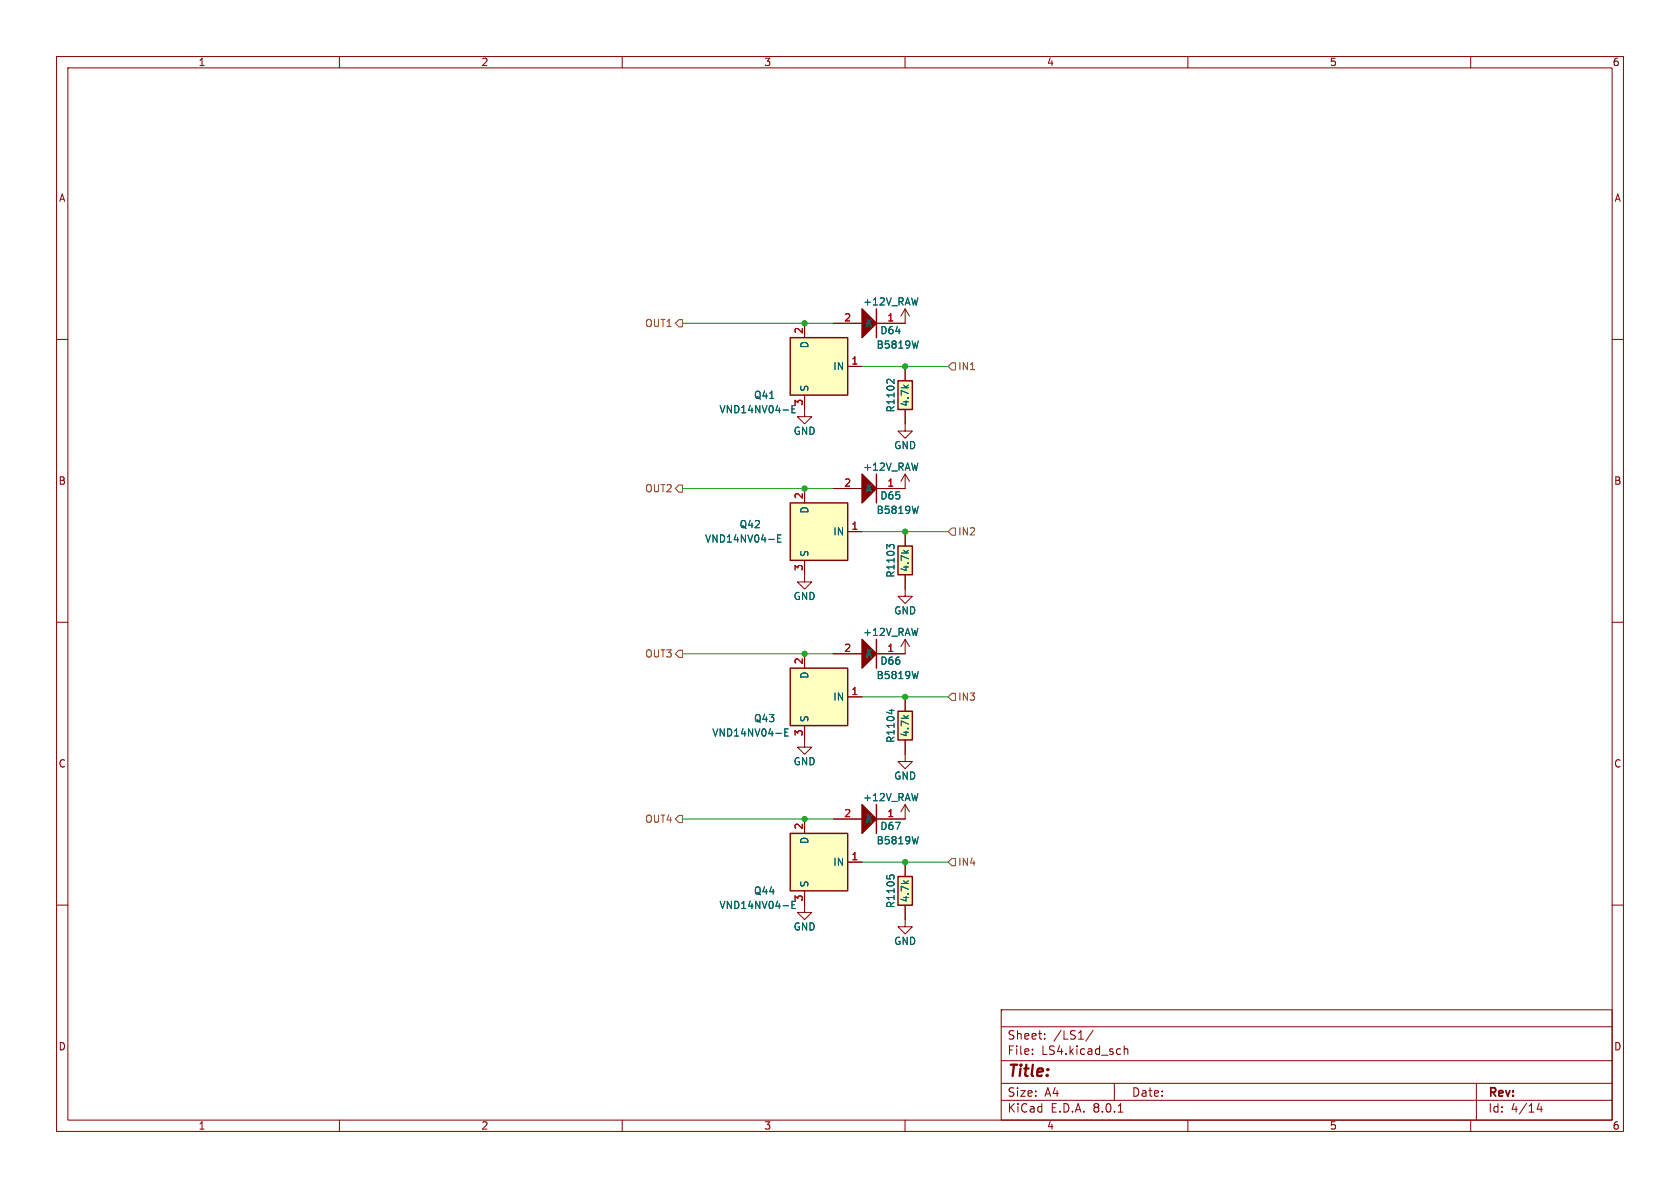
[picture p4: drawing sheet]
<svg xmlns="http://www.w3.org/2000/svg" width="297mm" height="210mm" viewBox="0 0 297 210" stroke-linecap="round" stroke-linejoin="round" font-family="sans-serif">
<g fill="none" stroke="#840000" stroke-width=".18">
<path d="M10 10h277v190h-277zM12 12h273v186h-273zM60 10v2M110 10v2M160 10v2M210 10v2M260 10v2M10 60h2M285 60h2M10 110h2M142.2 101.6v1.3h-1.2l1.2 1.2 1.3-1.2h-1.3M285 110h2"/>
<path d="M10 160h2M160 142.2l.8 1.3M160 142.2v2.6M160 142.2l-.7 1.3M285 160h2M177 178.5h108v19.5h-108zM60 198v2M110 198v2M160 198v2M177 194.5h108M177 191.5h108M177 187.5h108"/>
<path d="M177 181.5h108M182.5 186.3v.1M182.5 185.5v.1M184.7 183.6v.1M184.7 182.8v.1M193.2 182.1l-1.2 2M197 191.5v3M197.7 196.6h.8M198.7 184.9v1.5M198.7 185.5l.3-.1 .3 .1 .1 .9M210 198v2M260 198v2"/>
<path d="M261 191.5v6.5M272.1 195l-.4 1.1h1M272.5 195.6v1"/>
</g>
<path d="M158.7 154.9h2.6v5.1h-2.6z" fill="#ffffc2"/>
<path d="M154.9 142.2v5.1M158.7 154.9h2.6v5.1h-2.6z" fill="none" stroke="#840000" stroke-width=".25"/>
<path d="M160 133.4v1.2h-1.3l1.3 1.3 1.3-1.3h-1.3M147.3 144.8h5.1M154.9 144.8h5.1M160 152.4v2.5M160 160v3.8h-1.3l1.3 1.3 1.3-1.3h-1.3" fill="none" stroke="#840000" stroke-width=".18"/>
<path d="M156.8 154.7v.6M157.3 154.9l.2-.2h.3l.3 .2M162.3 147.9l-.3 1.3" fill="none" stroke="#006464" stroke-width=".18"/>
<path d="M152.4 142.2l2.5 2.6-2.5 2.5z" fill="#840000" stroke="#840000" stroke-width=".25"/>
<path d="M158.7 125.7h2.6v5.1h-2.6z" fill="#ffffc2"/>
<path d="M154.9 113v5.1M158.7 125.7h2.6v5.1h-2.6z" fill="none" stroke="#840000" stroke-width=".25"/>
<path d="M147.3 115.6h5.1M160 113v2.6h-5.1M160 113l.8 1.3M160 113l-.7 1.3M160 123.2v2.5M160 130.8v2.6" fill="none" stroke="#840000" stroke-width=".18"/>
<path d="M162.3 118.7l-.3 1.3M157.2 125.6h.9M157.6 125.4v.8" fill="none" stroke="#006464" stroke-width=".18"/>
<path d="M152.4 113l2.5 2.6-2.5 2.5z" fill="#840000" stroke="#840000" stroke-width=".25"/>
<path d="M158.7 67.3h2.6v5.1h-2.6z" fill="#ffffc2"/>
<path d="M158.7 67.3h2.6v5.1h-2.6z" fill="none" stroke="#840000" stroke-width=".25"/>
<path d="M160 72.4v3.8h-1.3l1.3 1.3 1.3-1.3h-1.3M160 64.8v2.5M142.2 130.8v1.3h-1.2l1.2 1.3 1.3-1.3h-1.3" fill="none" stroke="#840000" stroke-width=".18"/>
<path d="M158.1 67v.8l-.8-.7-.3-.1-.2 .3" fill="none" stroke="#006464" stroke-width=".18"/>
<path d="M139.7 88.9h10.2v10.2h-10.2z" fill="#ffffc2"/>
<path d="M139.7 88.9h10.2v10.2h-10.2z" fill="none" stroke="#840000" stroke-width=".25"/>
<path d="M142.2 86.4v2.5M142.2 99.1v2.5M149.9 94h2.5" fill="none" stroke="#840000" stroke-width=".18"/>
<path d="M137.5 95.2h.4M138.1 94.6h-.6v1.2h.6" fill="none" stroke="#006464" stroke-width=".18"/>
<path d="M139.7 118.1h10.2v10.2h-10.2z" fill="#ffffc2"/>
<path d="M139.7 118.1h10.2v10.2h-10.2z" fill="none" stroke="#840000" stroke-width=".25"/>
<path d="M142.2 72.4v1.3h-1.2l1.2 1.2 1.3-1.2h-1.3M142.2 115.6v2.5M142.2 128.3v2.5M149.9 123.2h2.5" fill="none" stroke="#840000" stroke-width=".18"/>
<path d="M138.7 129.5h.5M139.3 128.8h-.6v1.3h.6" fill="none" stroke="#006464" stroke-width=".18"/>
<path d="M139.7 147.3h10.2v10.2h-10.2z" fill="#ffffc2"/>
<path d="M154.9 54.6v5.1M139.7 147.3h10.2v10.2h-10.2z" fill="none" stroke="#840000" stroke-width=".25"/>
<path d="M147.3 57.2h5.1M160 54.6l.8 1.3M160 54.6v2.6h-5.1M160 54.6l-.7 1.3M160 104.1v1.3h-1.3l1.3 1.3 1.3-1.3h-1.3M142.2 157.5v3.8h-1.2l1.2 1.3 1.3-1.3h-1.3M142.2 144.8v2.5M149.9 152.4h2.5" fill="none" stroke="#840000" stroke-width=".18"/>
<path d="M162.3 60.3l-.3 1.2M140 159.9h.4M140.6 159.3h-.6v1.3h.6" fill="none" stroke="#006464" stroke-width=".18"/>
<path d="M152.4 54.6l2.5 2.6-2.5 2.5z" fill="#840000" stroke="#840000" stroke-width=".25"/>
<path d="M158.7 96.5h2.6v5.1h-2.6z" fill="#ffffc2"/>
<path d="M158.7 96.5h2.6v5.1h-2.6z" fill="none" stroke="#840000" stroke-width=".25"/>
<path d="M160 83.8v2.6M160 94v2.5M160 83.8l.8 1.3M160 83.8l-.7 1.3M160 101.6v2.5" fill="none" stroke="#840000" stroke-width=".18"/>
<path d="M157.3 96.7l-.5-.5v.8M157.3 96.5l.2-.3h.3l.3 .3" fill="none" stroke="#006464" stroke-width=".18"/>
<path d="M139.7 59.7h10.2v10.2h-10.2z" fill="#ffffc2"/>
<path d="M139.7 59.7h10.2v10.2h-10.2zM154.9 83.8v5.1" fill="none" stroke="#840000" stroke-width=".25"/>
<g fill="none" stroke="#840000" stroke-width=".18">
<path d="M142.2 57.2v2.5M147.3 57.2h5.1M154.9 57.2h5.1M142.2 69.9v2.5M149.9 64.8h2.5M160 64.8v2.5M160 72.4v2.5M142.2 86.4v2.5M142.2 99.1v2.5M147.3 86.4h5.1M149.9 94h2.5M154.9 86.4h5.1"/>
<path d="M160 94v2.5M142.2 115.6v2.5M147.3 115.6h5.1M154.9 115.6h5.1M160 101.6v2.5M142.2 128.3v2.5M149.9 123.2h2.5M160 123.2v2.5M160 130.8v2.6M142.2 144.8v2.5M142.2 157.5v2.5M147.3 144.8h5.1"/>
<path d="M149.9 152.4h2.5M154.9 144.8h5.1M160 152.4v2.5M160 160v2.6"/>
</g>
<g fill="none" stroke="#006464" stroke-width=".18">
<path d="M140 72.3h.4M140.6 71.7h-.6v1.3h.6M158.1 67v.8l-.8-.7-.3-.1-.2 .3M162.3 60.3l-.3 1.2M137.5 95.2h.4M138.1 94.6h-.6v1.2h.6M157.3 96.7l-.5-.5v.8M157.3 96.5l.2-.3h.3l.3 .3M162.3 89.5l-.3 1.2M162.3 118.7l-.3 1.3M138.7 129.5h.5M139.3 128.8h-.6v1.3h.6"/>
<path d="M157.2 125.6h.9M157.6 125.4v.8M140 159.9h.4M140.6 159.3h-.6v1.3h.6M156.8 154.7v.6M157.3 154.9l.2-.2h.3l.3 .2M162.3 147.9l-.3 1.3"/>
</g>
<path d="M152.4 83.8l2.5 2.6-2.5 2.5z" fill="#840000" stroke="#840000" stroke-width=".25"/>
<path d="M120 56.5h.6v1.3h-.6l-.6-.6zM168.3 64.1h.6v1.3h-.6l-.7-.6zM119.4 86.4l.6-.7h.6v1.3h-.6zM168.3 93.3h.6v1.3h-.6l-.7-.6zM119.4 115.6l.6-.7h.6v1.3h-.6zM168.3 122.6h.6v1.2h-.6l-.7-.6zM119.4 144.8l.6-.7h.6v1.3h-.6zM168.3 151.8h.6v1.2h-.6l-.7-.6z" fill="none" stroke="#725600" stroke-width=".18"/>
<path d="M120.6 57.2h26.7M152.4 64.8h15.2M120.6 86.4h26.7M152.4 94h15.2M120.6 115.6h26.7M152.4 123.2h15.2M120.6 144.8h26.7M152.4 152.4h15.2" fill="none" stroke="#009600" stroke-width=".18"/>
<g fill="#009600" stroke="#009600" stroke-width=".18">
<circle cx="160" cy="94" r=".46"/>
<circle cx="142.2" cy="57.2" r=".46"/>
<circle cx="142.2" cy="86.4" r=".46"/>
<circle cx="160" cy="64.8" r=".46"/>
<circle cx="160" cy="123.2" r=".46"/>
<circle cx="160" cy="152.4" r=".46"/>
<circle cx="142.2" cy="115.6" r=".46"/>
<circle cx="142.2" cy="144.8" r=".46"/>
</g>
<text font-size="2.8" fill="#840000" x="178" y="190.9">Title:</text>
<g font-size="2.1" fill="#840000">
<text x="178" y="184">Sheet:</text>
<text x="186.2" y="184">/LS1/</text>
<text x="178" y="186.7">File:</text>
<text x="184.1" y="186.7">LS4.kicad_sch</text>
<text x="178" y="196.9">KiCad</text>
<text x="178" y="194.1">Size:</text>
<text x="184.7" y="194.1">A4</text>
<text x="185.7" y="196.9">E.D.A.</text>
<text x="193.3" y="196.9">8.0.1</text>
<text x="200" y="194.1">Date:</text>
<text x="263" y="194.3">Rev:</text>
<text x="263" y="196.9">Id:</text>
<text x="267.1" y="196.9">4/14</text>
</g>
<g font-size="1.8" fill="#840000">
<text x="35" y="11.9">1</text>
<text x="85" y="11.9">2</text>
<text x="135" y="11.9">3</text>
<text x="185" y="11.9">4</text>
<text x="235" y="11.9">5</text>
<text x="285" y="11.9">6</text>
<text x="10.3" y="35.9">A</text>
<text x="285.3" y="35.9">A</text>
<text x="10.3" y="85.9">B</text>
<text x="285.3" y="85.9">B</text>
<text x="10.3" y="135.9">C</text>
<text x="285.3" y="135.9">C</text>
<text x="10.3" y="185.9">D</text>
<text x="285.3" y="185.9">D</text>
<text x="35" y="199.9">1</text>
<text x="85" y="199.9">2</text>
<text x="135" y="199.9">3</text>
<text x="185" y="199.9">4</text>
<text x="235" y="199.9">5</text>
<text x="285" y="199.9">6</text>
</g>
<g font-size="1.8" fill="#725600">
<text x="114" y="58">OUT1</text>
<text x="169.3" y="65.6">IN1</text>
<text x="114" y="87.2">OUT2</text>
<text x="169.3" y="94.8">IN2</text>
<text x="114" y="116.4">OUT3</text>
<text x="169.3" y="124.1">IN3</text>
<text x="114" y="145.6">OUT4</text>
<text x="169.3" y="153.3">IN4</text>
</g>
<g font-size="1.8" fill="#a90000">
<text x="142" y="59.1" transform="rotate(-90 142 59.1)">2</text>
<text x="149.2" y="56.9">2</text>
<text x="156.8" y="56.9">1</text>
<text x="150.4" y="64.5">1</text>
<text x="142" y="71.8" transform="rotate(-90 142 71.8)">3</text>
<text x="142" y="88.3" transform="rotate(-90 142 88.3)">2</text>
<text x="149.2" y="86.1">2</text>
<text x="156.8" y="86.1">1</text>
<text x="150.4" y="93.7">1</text>
<text x="142" y="101" transform="rotate(-90 142 101)">3</text>
<text x="142" y="117.5" transform="rotate(-90 142 117.5)">2</text>
<text x="149.2" y="115.3">2</text>
<text x="156.8" y="115.3">1</text>
<text x="150.4" y="122.9">1</text>
<text x="142" y="130.2" transform="rotate(-90 142 130.2)">3</text>
<text x="142" y="146.8" transform="rotate(-90 142 146.8)">2</text>
<text x="149.2" y="144.5">2</text>
<text x="156.8" y="144.5">1</text>
<text x="150.4" y="152.1">1</text>
<text x="142" y="159.5" transform="rotate(-90 142 159.5)">3</text>
</g>
<g font-size="1.8" fill="#006464">
<text x="152.5" y="54.2">+12V_RAW</text>
<text x="153" y="58">K</text>
<text x="155.5" y="59.3">D64</text>
<text x="143.1" y="61.7" transform="rotate(-90 143.1 61.7)">D</text>
<text x="147.2" y="65.6">IN</text>
<text x="154.9" y="61.8">B5819W</text>
<text x="133.2" y="70.7">Q41</text>
<text x="143.1" y="69.3" transform="rotate(-90 143.1 69.3)">S</text>
<text x="160.9" y="72" transform="rotate(-90 160.9 72)">4.7k</text>
<text x="127.1" y="73.3">VND14NV04-E</text>
<text x="140.2" y="77.1">GND</text>
<text x="158.3" y="73" transform="rotate(-90 158.3 73)">R1102</text>
<text x="152.5" y="83.4">+12V_RAW</text>
<text x="158" y="79.6">GND</text>
<text x="153" y="87.2">K</text>
<text x="155.5" y="88.5">D65</text>
<text x="130.7" y="93.6">Q42</text>
<text x="143.1" y="90.9" transform="rotate(-90 143.1 90.9)">D</text>
<text x="147.2" y="94.8">IN</text>
<text x="154.9" y="91">B5819W</text>
<text x="124.5" y="96.1">VND14NV04-E</text>
<text x="143.1" y="98.6" transform="rotate(-90 143.1 98.6)">S</text>
<text x="160.9" y="101.2" transform="rotate(-90 160.9 101.2)">4.7k</text>
<text x="140.2" y="106.3">GND</text>
<text x="158.3" y="102.2" transform="rotate(-90 158.3 102.2)">R1103</text>
<text x="152.5" y="112.6">+12V_RAW</text>
<text x="158" y="108.8">GND</text>
<text x="153" y="116.4">K</text>
<text x="155.5" y="117.7">D66</text>
<text x="143.1" y="120.1" transform="rotate(-90 143.1 120.1)">D</text>
<text x="147.2" y="124.1">IN</text>
<text x="154.9" y="120.2">B5819W</text>
<text x="125.8" y="130.4">VND14NV04-E</text>
<text x="133.2" y="127.9">Q43</text>
<text x="143.1" y="127.8" transform="rotate(-90 143.1 127.8)">S</text>
<text x="158.3" y="131.4" transform="rotate(-90 158.3 131.4)">R1104</text>
<text x="160.9" y="130.4" transform="rotate(-90 160.9 130.4)">4.7k</text>
<text x="140.2" y="135.5">GND</text>
<text x="152.5" y="141.8">+12V_RAW</text>
<text x="158" y="138">GND</text>
<text x="143.1" y="149.3" transform="rotate(-90 143.1 149.3)">D</text>
<text x="153" y="145.6">K</text>
<text x="154.9" y="149.5">B5819W</text>
<text x="155.5" y="146.9">D67</text>
<text x="147.2" y="153.3">IN</text>
<text x="127.1" y="160.9">VND14NV04-E</text>
<text x="133.2" y="158.3">Q44</text>
<text x="143.1" y="157" transform="rotate(-90 143.1 157)">S</text>
<text x="158.3" y="160.6" transform="rotate(-90 158.3 160.6)">R1105</text>
<text x="160.9" y="159.6" transform="rotate(-90 160.9 159.6)">4.7k</text>
<text x="140.2" y="164.7">GND</text>
<text x="158" y="167.2">GND</text>
</g>
</svg>
